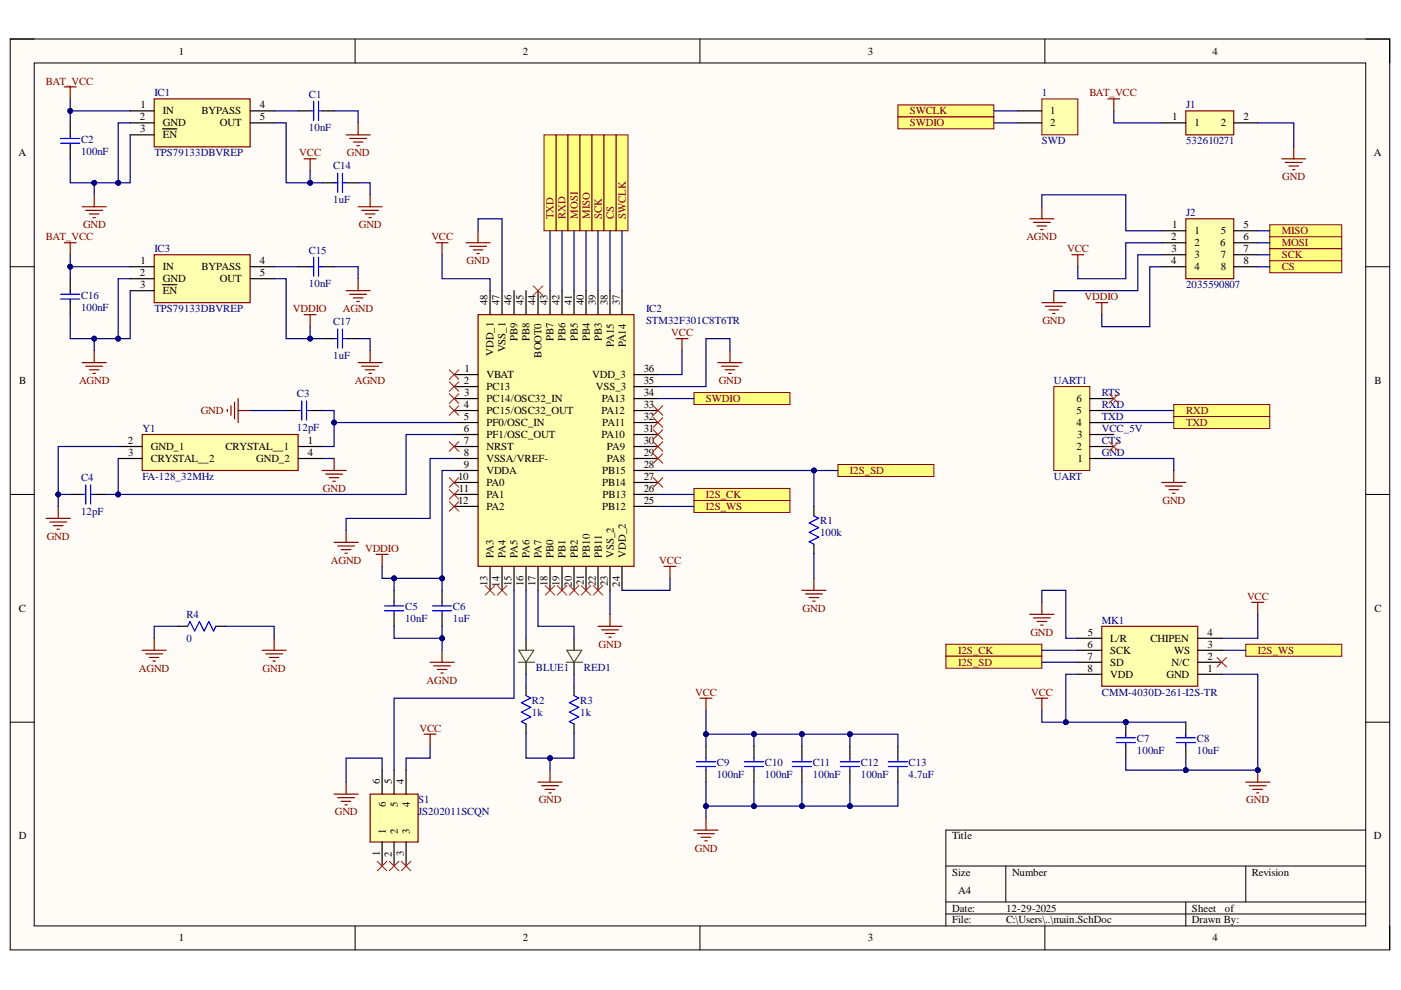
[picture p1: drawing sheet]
# Altium project main_pcb.PrjPcb
1 sheet, 33 parts. Net scope: flat (ports and power ports of the same name join across sheets).
Board file: main.PcbDoc

## Sheet main.SchDoc
size A4

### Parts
1  SWD  [HDR1X2]
BLUE1  LG_L29K  [OSRAM LG L29K]  (value not drawn)
C1  10nF  [CAP_2012]
C2  100nF  [CAP_2012]
C3  12pF  [CAP_2012]
C4  12pF  [CAP_2012]
C5  10nF  [CAP_2012]
C6  1uF  [CAP_2012]
C7  100nF  [CAP_2012]
C8  10uF  [CAP_2012]
C9  100nF  [CAP_2012]
C10  100nF  [CAP_2012]
C11  100nF  [CAP_2012]
C12  100nF  [CAP_2012]
C13  4.7uF  [CAP_2012]
C14  1uF  [CAP_2012]
C15  10nF  [CAP_2012]
C16  100nF  [CAP_2012]
C17  1uF  [CAP_2012]
IC1  TPS79133DBVREP  [SOT95P280X145-5N]
IC2  STM32F301C8T6TR  [QFP50P900X900X160-48N]
IC3  TPS79133DBVREP  [SOT95P280X145-5N]
J1  532610271  [532610271]
J2  2035590807  [2035590807]
MK1  CMM-4030D-261-I2S-TR  [CMM4030D261I2STR]
R1  100k  [RES_2012]
R2  1k  [RES_2012]
R3  1k  [RES_2012]
R4  0  [RES_2012]
RED1  LG_L29K  [OSRAM LG L29K]  (value not drawn)
S1  JS202011SCQN  [JS202011SCQN]
UART1  UART  [HDR1X6]
Y1  FA-128_32MHz  [FA128480000MF20XK]

### Ports
CS, I2S_CK, I2S_SD, I2S_WS, MISO, MOSI, RXD, SCK, SWCLK, SWDIO, TXD

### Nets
AGND: C5.1 C6.1 C15.1 C16.1 C17.1 IC2.8(VSSA/VREF-) IC3.2(GND) IC3.3(~{EN}) J2.1 R4.2
BAT_VCC: C2.2 C16.2 IC1.1(IN) IC3.1(IN) J1.1
GND: C1.1 C2.1 C3.2 C4.2 C7.1 C8.1 C9.1 C10.1 C11.1 C12.1 C13.1 C14.1 IC1.2(GND) IC1.3(~{EN}) IC2.23(VSS_2) IC2.35(VSS_3) IC2.47(VSS_1) J1.2 J2.3 MK1.1(GND) MK1.5(L/R) R1.1 R2.1 R3.1 R4.1 S1.6 UART1.1 Y1.2(GND_1) Y1.4(GND_2)
VCC: C7.2 C8.2 C9.2 C10.2 C11.2 C12.2 C13.2 C14.2 IC1.5(OUT) IC2.24(VDD_2) IC2.36(VDD_3) IC2.48(VDD_1) J2.2 MK1.4(CHIPEN) MK1.8(VDD) S1.4
VDDIO: C5.2 C6.2 C17.2 IC2.9(VDDA) IC3.5(OUT) J2.4
Net1_1: 1.1 IC2.37(PA14) ; port SWCLK
Net1_2: 1.2 IC2.34(PA13) ; port SWDIO
NetBLUE1_1: BLUE1.1(C) R2.2
NetBLUE1_2: BLUE1.2(A) IC2.16(PA6)
NetC1_2: C1.2 IC1.4(BYPASS)
NetC3_1: C3.1 IC2.5(PF0/OSC_IN) Y1.1(CRYSTAL__1)
NetC4_1: C4.1 IC2.6(PF1/OSC_OUT) Y1.3(CRYSTAL__2)
NetC15_2: C15.2 IC3.4(BYPASS)
NetIC2_15: IC2.15(PA5) S1.5
NetIC2_17: IC2.17(PA7) RED1.2(A)
NetIC2_25: IC2.25(PB12) MK1.3(WS) ; port I2S_WS
NetIC2_26: IC2.26(PB13) MK1.6(SCK) ; port I2S_CK
NetIC2_28: IC2.28(PB15) MK1.7(SD) R1.2 ; port I2S_SD
NetIC2_38: IC2.38(PA15) J2.8 ; port CS
NetIC2_39: IC2.39(PB3) J2.7 ; port SCK
NetIC2_40: IC2.40(PB4) J2.5 ; port MISO
NetIC2_41: IC2.41(PB5) J2.6 ; port MOSI
NetIC2_42: IC2.42(PB6) UART1.5 ; port RXD
NetIC2_43: IC2.43(PB7) UART1.4 ; port TXD
NetR3_2: R3.2 RED1.1(C)

Not connected (* = marked no-connect by the designer): IC2 1(VBAT)* 2(PC13)* 3(PC14/OSC32_IN)* 4(PC15/OSC32_OUT)* 7(NRST)* 10(PA0)* 11(PA1)* 12(PA2)* 13(PA3)* 14(PA4)* 18(PB0)* 19(PB1)* 20(PB2)* 21(PB10)* 22(PB11)* 27(PB14)* 29(PA8)* 30(PA9)* 31(PA10)* 32(PA11)* 33(PA12)* 44(BOOT0)* 45(PB8) 46(PB9); MK1 2(N/C)*; S1 1* 2* 3*; UART1 2* 3 6*

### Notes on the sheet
- (near UART1) RTS
- (near UART1) RXD
- (near UART1) TXD
- (near UART1) VCC_5V
- (near UART1) CTS
- (near UART1) GND
